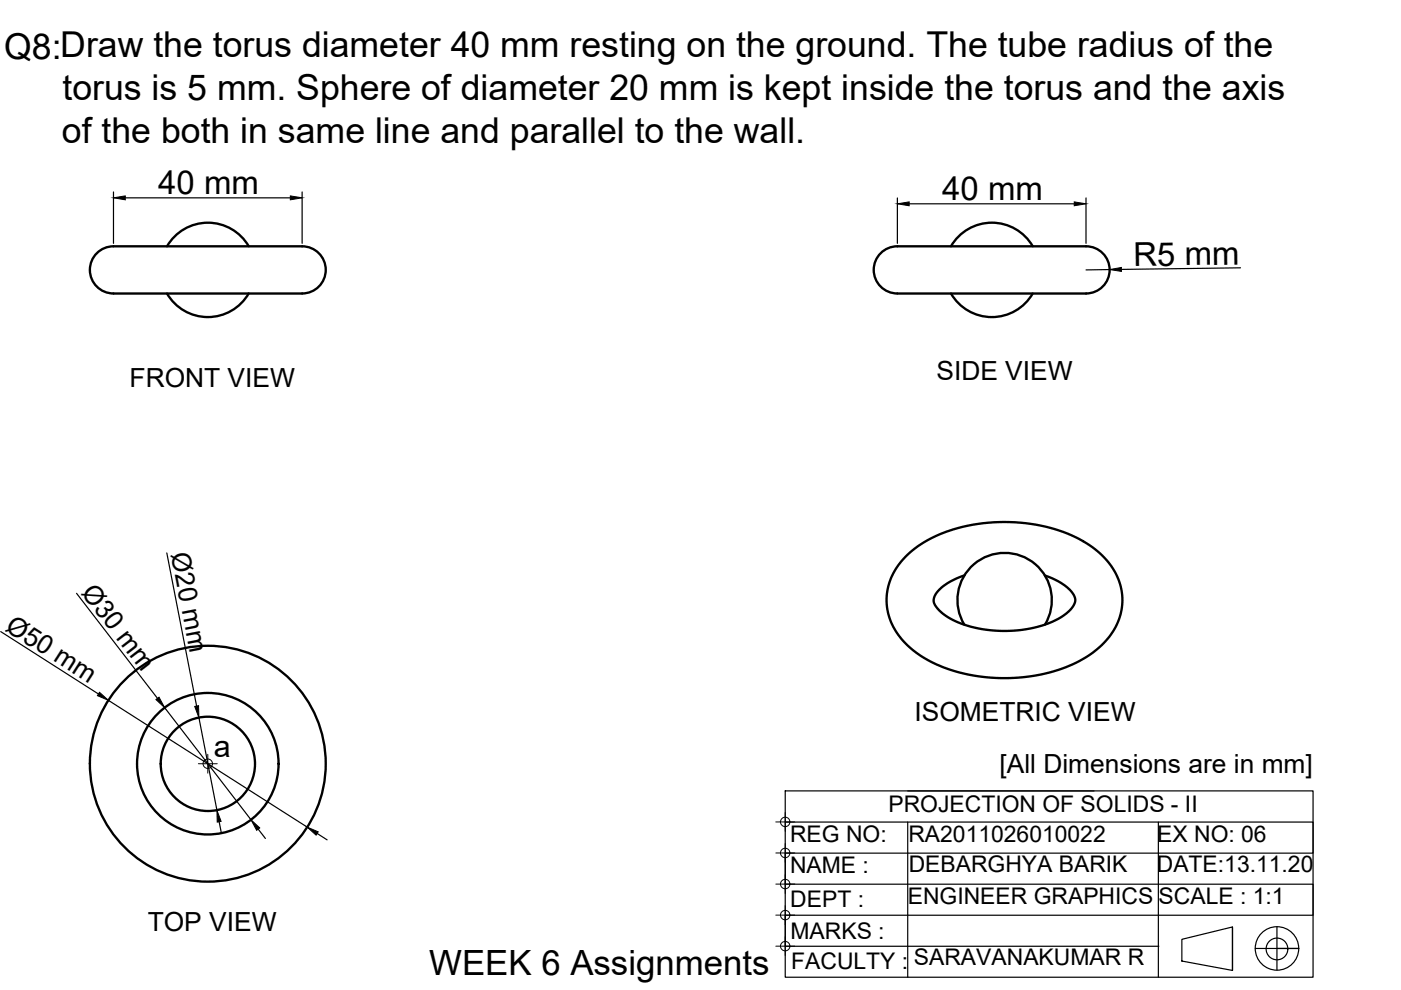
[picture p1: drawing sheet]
<svg xmlns="http://www.w3.org/2000/svg" width="297mm" height="210mm" viewBox="0 0 297 210" stroke-linecap="round" stroke-linejoin="round" font-family="sans-serif">
<!-- layer: MD_Visible -->
<g fill="none" stroke="#000" stroke-width=".5">
<path d="M20.2 54a6.2 6.2 0 0 1 4.9-1.8h34.9a23.3 23.3 0 0 1 5.8 .3 5.1 5.1 0 0 1 3 6.1 5.1 5.1 0 0 1-5.8 3.6h-34.9a22.7 22.7 0 0 1-5.8-.3 5 5 0 0 1-2.1-7.9zM52.7 52.2a10 10 0 0 0-17.3 0M187 53.4a7.1 7.1 0 0 1 4.6-1.2h34.6a23.3 23.3 0 0 1 5.8 .3 5.1 5.1 0 0 1 3 6.1 5.1 5.1 0 0 1-5.8 3.6h-34.9a22.7 22.7 0 0 1-5.8-.3 5 5 0 0 1-1.5-8.5zM219 52.2a10 10 0 0 0-17.4 0M52.7 62.2a10 10 0 0 1-17.3 0M219 62.2a10 10 0 0 1-17.4 0M192 118a28.1 28.1 0 0 1 17.6-7.2 34 34 0 0 1 21.7 5 13.9 13.9 0 0 1 6.6 12.9 15.6 15.6 0 0 1-8.7 11.3 36.3 36.3 0 0 1-32.9-.3 15.2 15.2 0 0 1-8.3-12 13 13 0 0 1 4-9.7zM204.5 122a11.2 11.2 0 0 0-6.2 4.1 2.27 2.27 0 0 0 .6 3.1 16.7 16.7 0 0 0 9.9 4.3 25.3 25.3 0 0 0 16.4-2.8 5 5 0 0 0 2.8-3.5 5.3 5.3 0 0 0-3-3.6l-1.8-.9-1.7-.7M221.6 132.4a10 10 0 0 0-8.6-15.2 10 10 0 0 0-8.5 15.3"/>
<circle cx="44.1" cy="161.9" r="15"/>
<circle cx="44.1" cy="161.9" r="25"/>
<circle cx="44.1" cy="162" r="10"/>
</g>
<!-- layer: 0 -->
<g fill="none" stroke="#000" stroke-width=".25">
<path d="M24.1 40.7v10.9M26.6 41.9h35M64.1 40.7v10.9M190.3 42v9.6M192.8 43.2h35M230.3 42v9.6M235.3 57.2h-5M263 56.8l-25.2 .3M35.4 117.2l6.3 32.5M.2 133.9l20.7 13.2M16.2 125.8l17.2 22.3M23 148.5l42.1 26.9"/>
<path d="M34.9 150l18.3 23.8M42.2 152.1l3.8 19.7M46.5 174.2l.4 2.5M54.7 175.8l1.6 2M67.2 176.7l2.1 1.4M166.5 167.7h111.9v39.5h-111.9zM166.5 174.3h111.9v6.6h-111.9v6.6h111.9v6.5h-111.9v6.6h79.2M192.5 174.3v32.9M192.5 167.7h39.5M245.6 174.3v32.9M250.6 199.2l10.7-2.7v9.3l-10.7-2zM261.3 196.5v9.3"/>
<path d="M270.7 196.5v9.2M266.1 201.1h9.2h-4.6"/>
<circle cx="270.7" cy="201.1" r="4.6"/>
<circle cx="270.7" cy="201.2" r="2.3"/>
</g>
<g fill="none" stroke="#000" stroke-width=".21">
<path d="M44.1 159.9v4M42.1 161.9h4M164.5 174.3h4M166.5 172.3v4M166.5 178.9v4M164.5 194h4M164.5 187.4h4M164.5 180.9h4M166.5 185.4v4M166.5 192v4M166.5 198.6v4M164.5 200.6h4"/>
<circle cx="44" cy="161.9" r="1"/>
<circle cx="166.5" cy="174.3" r="1"/>
<circle cx="166.5" cy="187.4" r="1"/>
<circle cx="166.5" cy="194" r="1"/>
<circle cx="166.5" cy="180.8" r="1"/>
<circle cx="166.5" cy="200.6" r="1"/>
</g>
<path d="M24.1 41.9l2.5-.4v.9zM61.6 41.5l2.5 .4-2.5 .5zM190.3 43.2l2.5-.4v.8zM227.8 42.8l2.5 .4-2.5 .4zM235.3 57.2l2.5-.5v.8zM21.1 146.8l1.9 1.7-2.3-1zM33.1 148.3l.6-.5 1.2 2.2zM41.3 149.8l.8-.2 .1 2.5zM46 171.8l.9 2.4-.8 .1zM53.2 173.8l1.9 1.7-.7 .5zM65.1 175.4l2.4 1-.5 .7z" fill="#000" stroke="#000" stroke-width=".21"/>
<g font-size="7.6">
<text x=".9" y="12.4">Q8:Draw the torus diameter 40 mm resting on the ground. The tube radius of the</text>
<text x="13.2" y="21.2">torus is 5 mm. Sphere of diameter 20 mm is kept inside the torus and the axis</text>
<text x="13.1" y="30.3">of the both in same line and parallel to the wall.</text>
</g>
<text font-size="7.4" x="91" y="206.8">WEEK 6 Assignments</text>
<g font-size="7">
<text x="33.6" y="41.2">40 mm</text>
<text x="199.8" y="42.5">40 mm</text>
<text x="240.3" y="56.4" transform="rotate(-1 240.3 56.4)">R5 mm</text>
</g>
<text font-size="6.5" x="45.4" y="160.5">a</text>
<g font-size="5.6">
<text x="27.5" y="82">FRONT VIEW</text>
<text x="198.6" y="80.6">SIDE VIEW</text>
<text x="36.2" y="117.5" transform="rotate(79 36.2 117.5)">Ø20 mm</text>
<text x="17.1" y="125.6" transform="rotate(52 17.1 125.6)">Ø30 mm</text>
<text x=".9" y="133.5" transform="rotate(33 .9 133.5)">Ø50 mm</text>
<text x="193.9" y="152.9">ISOMETRIC VIEW</text>
<text x="211.9" y="164">[All Dimensions are in mm]</text>
<text x="31.3" y="197.4">TOP VIEW</text>
</g>
<g font-size="4.9">
<text x="188.4" y="172.2">PROJECTION OF SOLIDS - II</text>
<text x="167.5" y="178.4">REG NO:</text>
<text x="192.6" y="178.5">RA2011026010022</text>
<text x="245.4" y="178.5">EX NO: 06</text>
<text x="167.5" y="185.1">NAME :</text>
<text x="192.7" y="184.9">DEBARGHYA BARIK</text>
<text x="245.3" y="184.9">DATE:13.11.20</text>
<text x="192.5" y="191.6">ENGINEER GRAPHICS</text>
<text x="245.7" y="191.6">SCALE : 1:1</text>
<text x="167.6" y="192.3">DEPT :</text>
<text x="167.6" y="199.1">MARKS :</text>
<text x="167.8" y="205.6">FACULTY :</text>
<text x="193.8" y="204.6">SARAVANAKUMAR R</text>
</g>
</svg>
